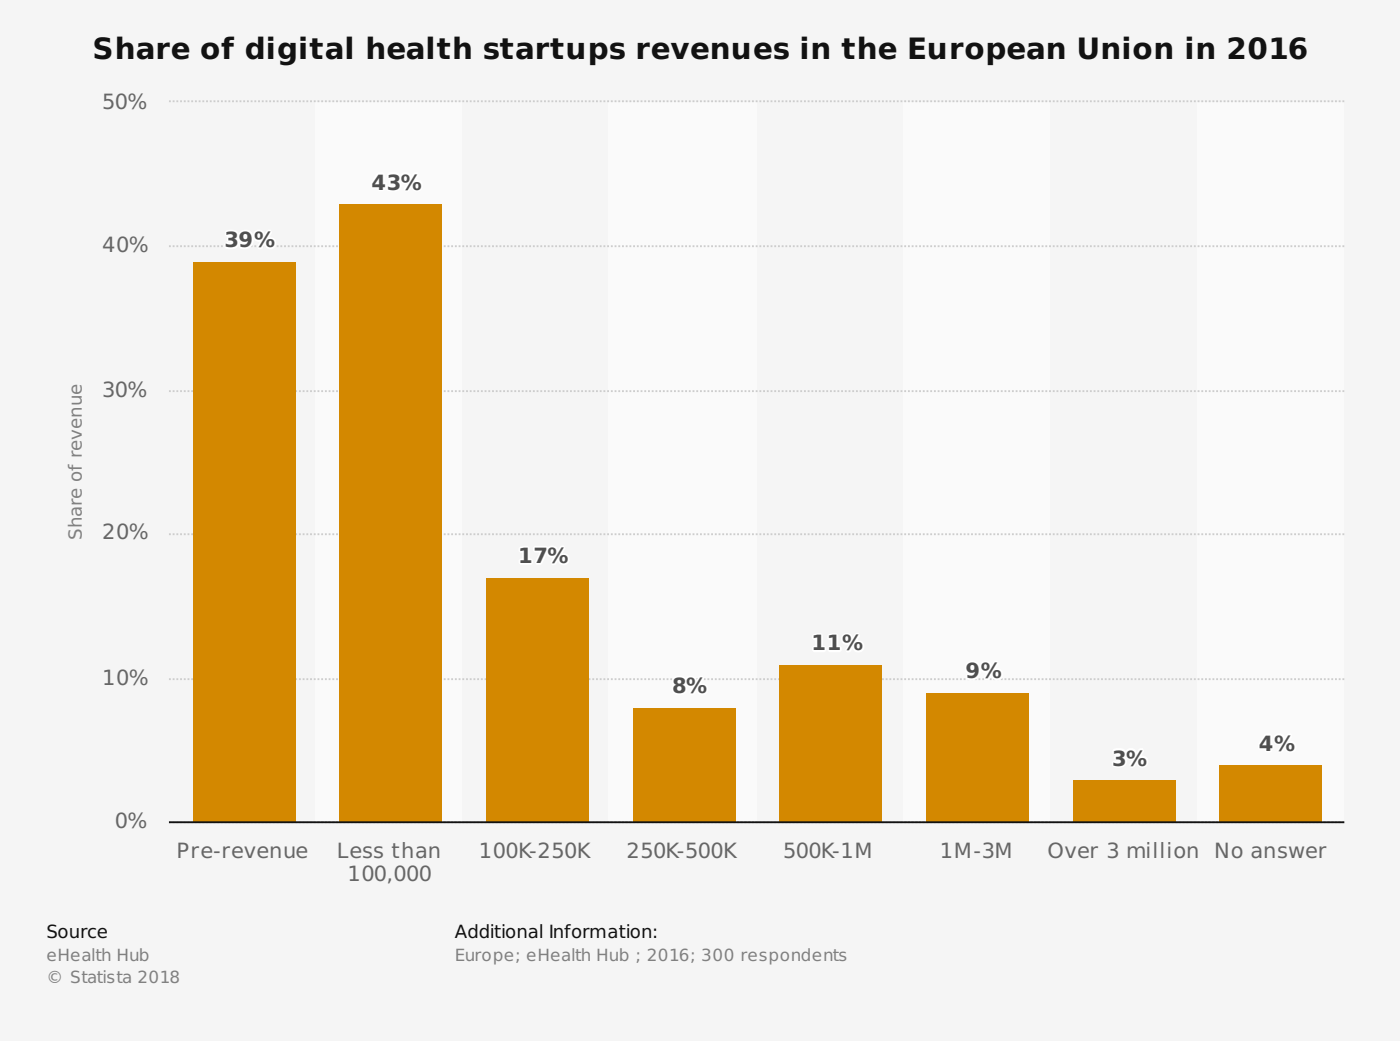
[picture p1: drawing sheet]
<svg xmlns="http://www.w3.org/2000/svg" width="353mm" height="262mm" viewBox="0 0 353 262" stroke-linecap="round" stroke-linejoin="round" font-family="sans-serif">
<path d="M0 0h352.8v262h-352.8z" fill="#f5f5f5"/>
<g fill="#fafafa">
<path d="M79.3 25.7h37v181.1h-37z"/>
<path d="M153.2 25.7h37.5v181.1h-37.5z"/>
<path d="M227.6 25.7h37v181.1h-37z"/>
<path d="M301.5 25.7h37v181.1h-37z"/>
</g>
<path d="M42.6 25.5h296.1M42.6 62h296.1M42.6 98.5h296.1M42.6 134.5h296.1M42.6 171h296.1M42.6 207h296.1" fill="none" stroke="#cdcdcd" stroke-width=".47" stroke-dasharray=".5 .5" stroke-linecap="butt"/>
<g fill="#d38800">
<path d="M48.7 66h25.7v140.9h-25.7z"/>
<path d="M85.6 51.5h25.8v155.4h-25.8z"/>
<path d="M122.6 145.5h25.7v61.4h-25.7z"/>
<path d="M159.5 178.3h25.8v28.6h-25.8z"/>
<path d="M196.5 167.5h25.7v39.4h-25.7z"/>
<path d="M233.5 174.5h25.7v32.4h-25.7z"/>
<path d="M270.4 196.5h25.8v10.4h-25.8z"/>
<path d="M307.4 192.8h25.7v14.1h-25.7z"/>
</g>
<g fill="none" stroke="#fff" stroke-width=".94">
<path d="M57.1 58.5l.6-.2a1.56 1.56 0 0 1 2.1 1l-.2 .5-.5 .3a1.1 1.1 0 0 1 .7 1.4 1.1 1.1 0 0 1-1.3 .8l-1.5-.2v-.8l.5 .3a.78 .78 0 0 0 .9 0 .78 .78 0 0 0 .4-.8l-1.2-.2v-.7h.4a.54 .54 0 0 0 .8-.5 .54 .54 0 0 0-.9-.4l-.8 .2zM60.8 58.7a1.63 1.63 0 0 1 1.9-.2 1.63 1.63 0 0 1 .8 1.8 1.96 1.96 0 0 1-2.8 1.8v-.7a1.18 1.18 0 0 0 1.8-.7 1.32 1.32 0 0 1-1.8-.2 1.32 1.32 0 0 1 .1-1.8zM64.9 58.9a.56 .56 0 0 1 .8 .3 .56 .56 0 0 1-.3 .7 .61 .61 0 0 1-.6-.3 .61 .61 0 0 1 .1-.7zM67.6 58.3h.6l-2.4 4h-.6zM95.4 43.9h1.1v2.4h.5v.7h-.5v.7h-1v-.7h-1.7v-.8zM95.5 44.7v1.6h-1.1zM98 44l.6-.2a1.56 1.56 0 0 1 2 1l-.2 .5-.5 .3a1.1 1.1 0 0 1 .8 1.4 1.1 1.1 0 0 1-1.3 .8l-1.6-.2v-.8l.6 .3a.78 .78 0 0 0 .9 0 .78 .78 0 0 0 .3-.8l-1.1-.2v-.7h.4a.54 .54 0 0 0 .7-.5 .54 .54 0 0 0-.8-.4l-.8 .2zM101.9 44.4a.56 .56 0 0 1 .7 .3 .56 .56 0 0 1-.2 .7 .61 .61 0 0 1-.6-.3 .61 .61 0 0 1 .1-.7zM104.6 43.8h.5l-2.4 4h-.6zM104.8 46.3a.56 .56 0 0 1 .7 .3 .56 .56 0 0 1-.3 .7 .6 .6 0 0 1-.5-.3 .6 .6 0 0 1 .1-.7zM67.8 60.8a.56 .56 0 0 1 .8 .3 .56 .56 0 0 1-.3 .7 .6 .6 0 0 1-.6-.3 .6 .6 0 0 1 .1-.7zM131.1 138.1l1.9-.2v3.2h.9v.7h-2.7v-.7h.8v-2.5l-.9 .2z"/>
<path d="M134.8 137.9h2.9v.6l-1.5 3.3h-1l1.4-3.2h-1.8zM138.9 138.4a.56 .56 0 0 1 .7 .3 .56 .56 0 0 1-.3 .8 .61 .61 0 0 1-.6-.4 .61 .61 0 0 1 .2-.7zM141.5 137.8h.6l-2.4 4h-.6zM141.8 140.3a.56 .56 0 0 1 .7 .3 .56 .56 0 0 1-.3 .8 .6 .6 0 0 1-.6-.4 .6 .6 0 0 1 .2-.7zM215.8 159.8h.6l-2.4 4h-.6zM169.9 171a1.84 1.84 0 0 1 2.7 .3v.7l-.7 .5a1.13 1.13 0 0 1 .8 1.4 1.13 1.13 0 0 1-1.5 .7 1.13 1.13 0 0 1-1.4-.7 1.13 1.13 0 0 1 .7-1.4 .9 .9 0 0 1-.6-1.5zM173.8 171.2a.56 .56 0 0 1 .8 .3 .56 .56 0 0 1-.3 .7 .61 .61 0 0 1-.6-.3 .61 .61 0 0 1 .1-.7zM176.5 170.6h.5l-2.4 4h-.5zM176.7 173.1a.56 .56 0 0 1 .8 .3 .56 .56 0 0 1-.3 .7 .6 .6 0 0 1-.6-.3 .6 .6 0 0 1 .1-.7zM205.1 160.1l1.8-.2v3.2h.9v.7h-2.7v-.7h.9v-2.5l-.9 .2zM208.9 160.1l1.9-.2v3.2h.9v.7h-2.7v-.7h.8v-2.5l-.9 .2zM213.1 160.4a.56 .56 0 0 1 .8 .3 .56 .56 0 0 1-.3 .8 .61 .61 0 0 1-.6-.4 .61 .61 0 0 1 .1-.7z"/>
<path d="M216 162.3a.56 .56 0 0 1 .8 .3 .56 .56 0 0 1-.3 .8 .6 .6 0 0 1-.6-.4 .6 .6 0 0 1 .1-.7zM244 167.2a1.63 1.63 0 0 1 1.9-.1 1.63 1.63 0 0 1 .7 1.7 1.96 1.96 0 0 1-2.8 1.9v-.7a1.18 1.18 0 0 0 1.9-.8 1.32 1.32 0 0 1-1.8-.1 1.32 1.32 0 0 1 .1-1.9zM248.1 167.4a.56 .56 0 0 1 .7 .3 .56 .56 0 0 1-.3 .8 .61 .61 0 0 1-.5-.4 .61 .61 0 0 1 .1-.7zM250.7 166.8h.6l-2.4 4.1h-.6zM251 169.3a.56 .56 0 0 1 .7 .3 .56 .56 0 0 1-.3 .8 .6 .6 0 0 1-.5-.4 .6 .6 0 0 1 .1-.7zM280.8 189l.6-.1a1.56 1.56 0 0 1 2 .9l-.2 .6-.5 .3a1.1 1.1 0 0 1 .8 1.3 1.1 1.1 0 0 1-1.3 .8l-1.6-.2v-.7l.6 .2a.78 .78 0 0 0 .9 .1 .78 .78 0 0 0 .3-.9l-1.1-.2v-.6h.4a.54 .54 0 0 0 .7-.6 .54 .54 0 0 0-.8-.4l-.8 .2zM284.7 189.4a.56 .56 0 0 1 .7 .3 .56 .56 0 0 1-.2 .8 .61 .61 0 0 1-.6-.4 .61 .61 0 0 1 .1-.7zM287.4 188.8h.5l-2.4 4h-.6zM287.6 191.3a.56 .56 0 0 1 .7 .3 .56 .56 0 0 1-.2 .8 .6 .6 0 0 1-.6-.4 .6 .6 0 0 1 .1-.7zM319 185.2h1.1v2.4h.6v.7h-.6v.7h-.9v-.7h-1.7v-.8zM319.2 186v1.6h-1.1zM322 185.7a.56 .56 0 0 1 .8 .3 .56 .56 0 0 1-.3 .7 .61 .61 0 0 1-.6-.3 .61 .61 0 0 1 .1-.7z"/>
<path d="M324.7 185.1h.5l-2.4 4h-.5zM324.9 187.6a.56 .56 0 0 1 .8 .3 .56 .56 0 0 1-.3 .7 .6 .6 0 0 1-.6-.3 .6 .6 0 0 1 .1-.7z"/>
<circle cx="61.9" cy="59.7" r=".63"/>
<circle cx="65.2" cy="59.4" r="1.06"/>
<circle cx="102.2" cy="44.9" r="1.06"/>
<circle cx="105.1" cy="46.8" r="1.06"/>
<circle cx="68.1" cy="61.3" r="1.06"/>
<circle cx="139.1" cy="138.9" r="1.06"/>
<circle cx="142" cy="140.8" r="1.06"/>
<circle cx="171.2" cy="173.4" r=".6"/>
<circle cx="171.2" cy="171.7" r=".5"/>
<circle cx="174.1" cy="171.6" r="1.06"/>
<circle cx="177" cy="173.6" r="1.06"/>
<circle cx="213.4" cy="160.9" r="1.06"/>
<circle cx="216.3" cy="162.8" r="1.06"/>
<circle cx="245.1" cy="168.2" r=".63"/>
<circle cx="248.4" cy="167.9" r="1.06"/>
<circle cx="251.3" cy="169.8" r="1.06"/>
<circle cx="285" cy="189.9" r="1.06"/>
<circle cx="287.9" cy="191.8" r="1.06"/>
<circle cx="322.3" cy="186.2" r="1.06"/>
<circle cx="325.2" cy="188.1" r="1.06"/>
</g>
<path d="M42.6 207h296.1" fill="none" stroke="#121212" stroke-width=".47"/>
<text font-size="7.4" fill="#121212" x="23.3" y="15">Share of digital health startups revenues in the European Union in 2016</text>
<g font-size="5.3" fill="#666">
<text x="25.8" y="27.5">50%</text>
<text x="25.8" y="63.5">40%</text>
<text x="25.8" y="99.8">30%</text>
<text x="25.8" y="135.8">20%</text>
<text x="25.8" y="172.5">10%</text>
<text x="28.9" y="208.5">0%</text>
<text x="44.5" y="216.2">Pre-revenue</text>
<text x="84.9" y="216.2">Less than</text>
<text x="87.5" y="221.8">100,000</text>
<text x="120.7" y="216.2">100K-250K</text>
<text x="157.9" y="216.2">250K-500K</text>
<text x="197.3" y="216.2">500K-1M</text>
<text x="236.8" y="216.2">1M-3M</text>
<text x="264" y="216.2">Over 3 million</text>
<text x="305.9" y="216.2">No answer</text>
</g>
<g font-size="5.3" fill="#fff">
<text x="93.6" y="47.7">43%</text>
<text x="56.6" y="62.2">39%</text>
<text x="130.5" y="141.8">17%</text>
<text x="204.5" y="163.8">11%</text>
<text x="243.3" y="170.8">9%</text>
<text x="169.4" y="174.5">8%</text>
<text x="317.2" y="189">4%</text>
<text x="280.3" y="192.8">3%</text>
</g>
<text font-size="4.6" fill="#808080" x="20.6" y="135.8" transform="rotate(-90 20.6 135.8)">Share of revenue</text>
<g font-size="4.6" fill="#121212">
<text x="11.7" y="236.3">Source</text>
<text x="114.6" y="236.3">Additional Information:</text>
</g>
<g font-size="4.2" fill="#808080">
<text x="11.7" y="241.9">eHealth Hub</text>
<text x="114.6" y="241.9">Europe; eHealth Hub ; 2016; 300 respondents</text>
<text x="11.7" y="247.5">© Statista 2018</text>
</g>
</svg>
